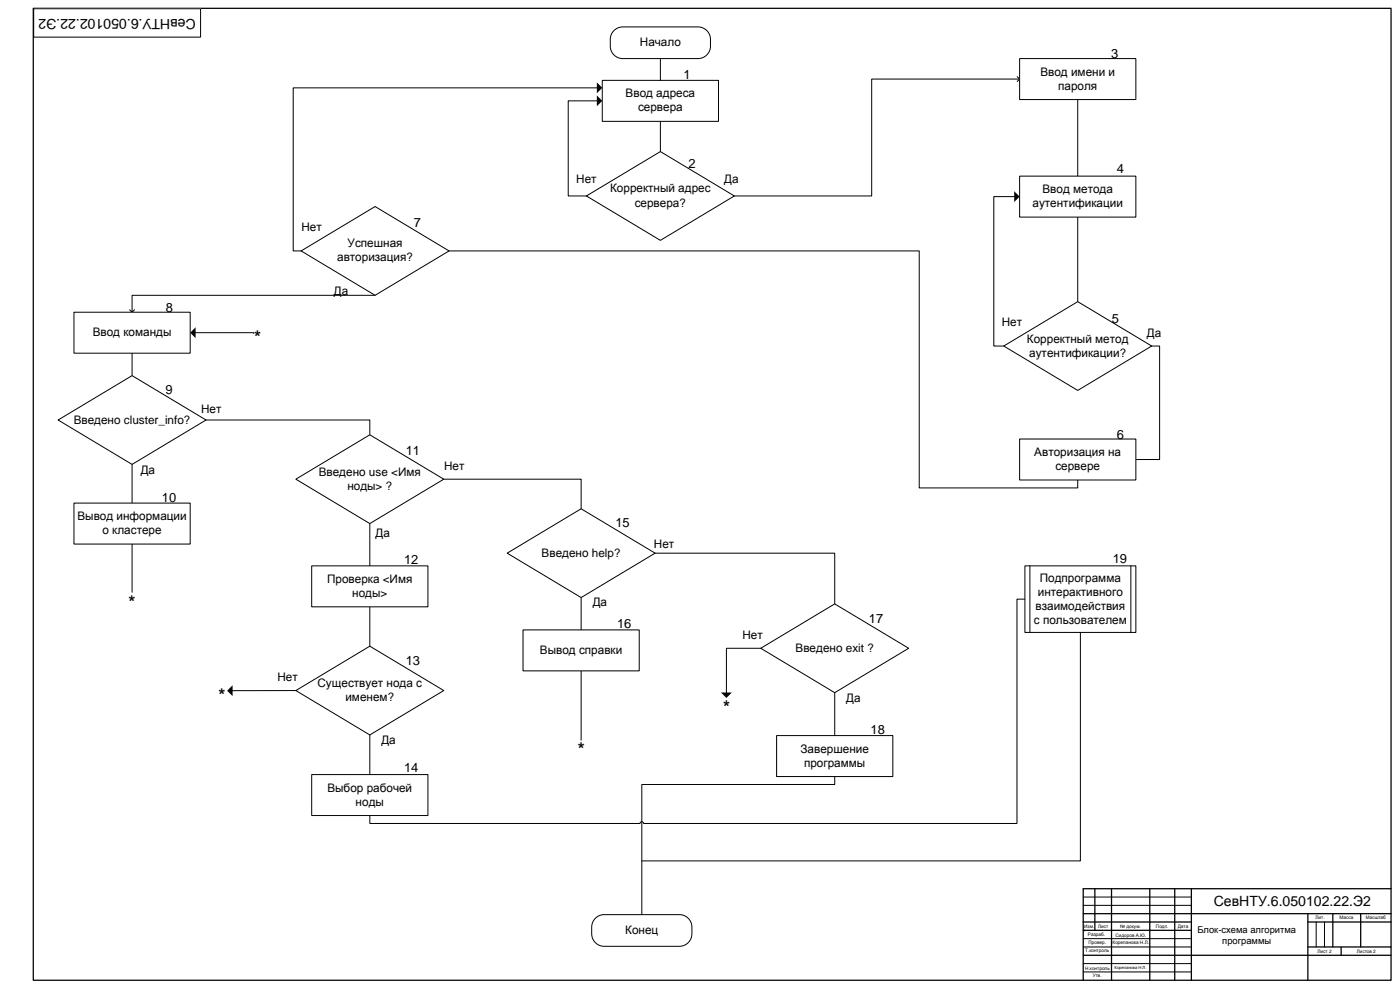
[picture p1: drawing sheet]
<svg xmlns="http://www.w3.org/2000/svg" width="841mm" height="594mm" viewBox="0 0 841 594" stroke-linecap="round" stroke-linejoin="round" font-family="sans-serif">
<g fill="none" stroke="#000" stroke-width=".76">
<path d="M20 5h816v584h-816zM658 534v25M668 534v55M691 534v55M706 534v55M716 534v55M836 534h-185v55M651 549h185M651 559h65M651 554h65M786 549v40M786 554h50"/>
<path d="M801 549v20M818 549v20M651 574h185M786 569h50M806 569v5"/>
</g>
<path d="M651 539h65M651 544h65M651 559h.1M791 554v15M796 554v15M651 579h65M651 569h65M651 564h65M651 584h65" fill="none" stroke="#000" stroke-width=".6"/>
<path d="M20 5h101v17h-101z" fill-rule="evenodd" fill="#fff"/>
<path d="M20 5h101v17h-101z" fill="none" stroke="#000" stroke-width=".6"/>
<path d="M369 18l3-2h2h45a8 8 0 0 1 8 8v4a8 8 0 0 1-8 7h-45a8 8 0 0 1-7-7v-6z" fill-rule="evenodd" fill="#fff"/>
<path d="M369 18l3-2h2h45a8 8 0 0 1 8 8v4a8 8 0 0 1-8 7h-45a8 8 0 0 1-7-7v-6z" fill="none" stroke="#000" stroke-width=".6"/>
<path d="M362 48h70v25h-70z" fill-rule="evenodd" fill="#fff"/>
<path d="M362 48h70v25h-70z" fill="none" stroke="#000" stroke-width=".6"/>
<path d="M352 118l45-27 44 27-44 26z" fill-rule="evenodd" fill="#fff"/>
<g fill="none" stroke="#000" stroke-width=".6">
<path d="M397 35v13M359 53h-183v98h5M611 46l2 2-2 1M613 48h-89v70h-83M648 60v46M359 61h-18v57h11M397 73v18M352 118l45-27 44 27-44 26zM610 118h-13v90h6M648 130v51M270 151h282v142h96v-5M225 177h-146v11"/>
<path d="M78 186l1 2 2-2M79 212v14M692 208h5v68h-14M124 252h98v9M79 279v23M267 288h82v18M222 315v25M79 327v29M394 332h108v31M349 359v19M222 365v23M616 360h-5v135h-224a1.1 1.1 0 0 0-1-1 1.1 1.1 0 0 0-1 1h-163v-5"/>
<path d="M349 403v42M502 416v26M222 442v23M502 467v4h-116v79"/>
</g>
<path d="M359 57l3 4-3 3zM359 50l3 3-3 3zM610 115l3 3-3 3z" fill="#000"/>
<path d="M616 340h67v40h-67z" fill-rule="evenodd" fill="#fff"/>
<path d="M616 340h67v40h-67zM619 340v40M680 340v40M649 380v137h-263" fill="none" stroke="#000" stroke-width=".6"/>
<path d="M613 35h70v25h-70z" fill-rule="evenodd" fill="#fff"/>
<path d="M613 35h70v25h-70z" fill="none" stroke="#000" stroke-width=".6"/>
<path d="M613 106h70v24h-70z" fill-rule="evenodd" fill="#fff"/>
<path d="M613 106h70v24h-70z" fill="none" stroke="#000" stroke-width=".6"/>
<path d="M613 264h70v24h-70z" fill-rule="evenodd" fill="#fff"/>
<path d="M613 264h70v24h-70z" fill="none" stroke="#000" stroke-width=".6"/>
<path d="M603 208l45-27 44 27-44 27z" fill-rule="evenodd" fill="#fff"/>
<path d="M603 208l45-27 44 27-44 27z" fill="none" stroke="#000" stroke-width=".6"/>
<path d="M181 151l44-27 45 27-45 26z" fill-rule="evenodd" fill="#fff"/>
<path d="M181 151l44-27 45 27-45 26z" fill="none" stroke="#000" stroke-width=".6"/>
<path d="M44 188h70v24h-70z" fill-rule="evenodd" fill="#fff"/>
<path d="M44 188h70v24h-70z" fill="none" stroke="#000" stroke-width=".6"/>
<path d="M35 252l44-26 45 26-45 27z" fill-rule="evenodd" fill="#fff"/>
<path d="M35 252l44-26 45 26-45 27z" fill="none" stroke="#000" stroke-width=".6"/>
<path d="M178 288l44-27 45 27-45 27z" fill-rule="evenodd" fill="#fff"/>
<path d="M178 288l44-27 45 27-45 27z" fill="none" stroke="#000" stroke-width=".6"/>
<path d="M44 302h70v25h-70z" fill-rule="evenodd" fill="#fff"/>
<path d="M44 302h70v25h-70z" fill="none" stroke="#000" stroke-width=".6"/>
<path d="M187 340h70v25h-70z" fill-rule="evenodd" fill="#fff"/>
<path d="M187 340h70v25h-70z" fill="none" stroke="#000" stroke-width=".6"/>
<path d="M305 332l44-26 45 26-45 27z" fill-rule="evenodd" fill="#fff"/>
<path d="M305 332l44-26 45 26-45 27z" fill="none" stroke="#000" stroke-width=".6"/>
<path d="M457 390l45-27 44 27-44 26z" fill-rule="evenodd" fill="#fff"/>
<path d="M457 390l45-27 44 27-44 26z" fill="none" stroke="#000" stroke-width=".6"/>
<path d="M314 378h70v25h-70z" fill-rule="evenodd" fill="#fff"/>
<path d="M314 378h70v25h-70z" fill="none" stroke="#000" stroke-width=".6"/>
<path d="M467 442h70v25h-70z" fill-rule="evenodd" fill="#fff"/>
<path d="M467 442h70v25h-70z" fill="none" stroke="#000" stroke-width=".6"/>
<path d="M187 465h70v25h-70z" fill-rule="evenodd" fill="#fff"/>
<path d="M187 465h70v25h-70z" fill="none" stroke="#000" stroke-width=".6"/>
<path d="M178 415l44-27 45 27-45 27z" fill-rule="evenodd" fill="#fff"/>
<path d="M178 415l44-27 45 27-45 27z" fill="none" stroke="#000" stroke-width=".6"/>
<path d="M357 552l3-2h3h45a8 8 0 0 1 8 7v4a8 8 0 0 1-8 8h-45a8 8 0 0 1-7-8v-5z" fill-rule="evenodd" fill="#fff"/>
<path d="M117 200h35M457 390h-20v27M178 415h-39M357 552l3-2h3h45a8 8 0 0 1 8 7v4a8 8 0 0 1-8 8h-45a8 8 0 0 1-7-8v-5z" fill="none" stroke="#000" stroke-width=".6"/>
<path d="M114 200l4-3v6zM140 412v6l-3-3zM433 416h7l-3 3z" fill="#000"/>
<g font-size="10.6">
<text x="153" y="206">*</text>
<text x="77" y="365">*</text>
<text x="131" y="421">*</text>
<text x="435" y="429">*</text>
<text x="347" y="454">*</text>
</g>
<g font-size="8.5">
<text x="118" y="11" transform="rotate(-180 118 11)">СевНТУ.6.050102.22.Э2</text>
<text x="729" y="544">СевНТУ.6.050102.22.Э2</text>
</g>
<g font-size="7.8">
<text x="668" y="35">3</text>
<text x="411" y="48">1</text>
<text x="414" y="101">2</text>
<text x="671" y="104">4</text>
<text x="249" y="137">7</text>
<text x="100" y="187">8</text>
<text x="668" y="194">5</text>
<text x="99" y="237">9</text>
<text x="671" y="264">6</text>
<text x="244" y="273">11</text>
<text x="97" y="302">10</text>
<text x="370" y="317">15</text>
<text x="243" y="339">12</text>
<text x="669" y="338">19</text>
<text x="371" y="377">16</text>
<text x="522" y="374">17</text>
<text x="244" y="399">13</text>
<text x="523" y="441">18</text>
<text x="243" y="464">14</text>
</g>
<g font-size="7.1">
<text x="385" y="28">Начало</text>
<text x="625" y="45">Ввод имени и</text>
<text x="636" y="54">пароля</text>
<text x="376" y="58">Ввод адреса</text>
<text x="383" y="67">сервера</text>
<text x="346" y="110">Нет</text>
<text x="435" y="110">Да</text>
<text x="367" y="116">Корректный адрес</text>
<text x="626" y="116">Ввод метода</text>
<text x="381" y="124">сервера?</text>
<text x="621" y="124">аутентификации</text>
<text x="181" y="139">Нет</text>
<text x="209" y="149">Успешная</text>
<text x="203" y="157">авторизация?</text>
<text x="201" y="177">Да</text>
<text x="602" y="196">Нет</text>
<text x="56" y="202">Ввод команды</text>
<text x="689" y="202">Да</text>
<text x="617" y="206">Корректный метод</text>
<text x="619" y="214">аутентификации?</text>
<text x="121" y="248">Нет</text>
<text x="44" y="254">Введено cluster_info?</text>
<text x="622" y="274">Авторизация на</text>
<text x="85" y="285">Да</text>
<text x="192" y="286">Введено use &lt;Имя</text>
<text x="267" y="282">Нет</text>
<text x="634" y="282">сервере</text>
<text x="209" y="294">ноды&gt; ?</text>
<text x="47" y="312">Вывод информации</text>
<text x="62" y="321">о кластере</text>
<text x="226" y="323">Да</text>
<text x="393" y="329">Нет</text>
<text x="326" y="334">Введено help?</text>
<text x="197" y="350">Проверка &lt;Имя</text>
<text x="625" y="349">Подпрограмма</text>
<text x="212" y="359">ноды&gt;</text>
<text x="624" y="358">интерактивного</text>
<text x="356" y="364">Да</text>
<text x="622" y="366">взаимодействия</text>
<text x="621" y="375">с пользователем</text>
<text x="446" y="384">Нет</text>
<text x="324" y="393">Вывод справки</text>
<text x="478" y="392">Введено exit ?</text>
<text x="167" y="409">Нет</text>
<text x="191" y="413">Существует нода с</text>
<text x="208" y="421">именем?</text>
<text x="509" y="422">Да</text>
<text x="229" y="447">Да</text>
<text x="481" y="452">Завершение</text>
<text x="483" y="461">программы</text>
<text x="197" y="476">Выбор рабочей</text>
<text x="214" y="484">ноды</text>
<text x="376" y="561">Конец</text>
</g>
<g font-size="5.6">
<text x="720" y="561">Блок-схема алгоритма</text>
<text x="735" y="567">программы</text>
</g>
<g font-size="2.8">
<text x="652" y="557">Изм.</text>
<text x="660" y="557">Лист</text>
<text x="673" y="557">№ докум.</text>
<text x="695" y="557">Подп.</text>
<text x="708" y="557">Дата</text>
<text x="791" y="552">Лит.</text>
<text x="805" y="552">Масса</text>
<text x="821" y="552">Масштаб</text>
<text x="654" y="563">Разраб.</text>
<text x="670" y="563">Сидоров А.Ю.</text>
<text x="654" y="567">Провер.</text>
<text x="669" y="568">Корепанова Н.Л.</text>
<text x="652" y="572">Т.контроль</text>
<text x="792" y="572">Лист 2</text>
<text x="815" y="572">Листов 2</text>
<text x="652" y="583">Н.контроль</text>
<text x="657" y="587">Утв.</text>
</g>
<text font-size="2.5" x="670" y="582">Корепанова Н.Л.</text>
</svg>
